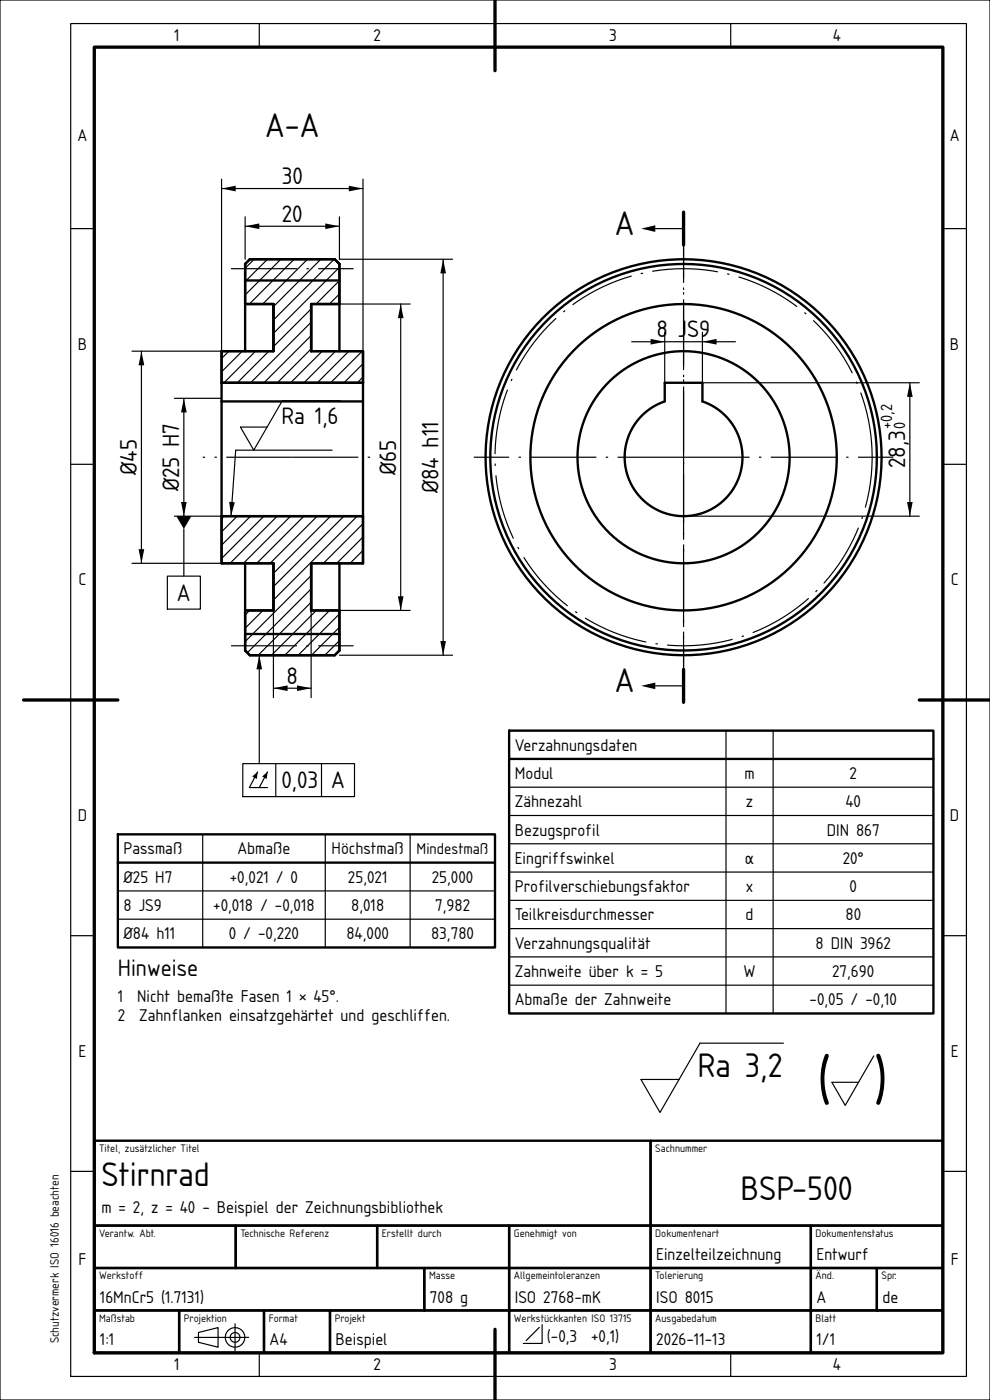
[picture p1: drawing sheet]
<svg xmlns="http://www.w3.org/2000/svg" width="210mm" height="297mm" viewBox="0 0 210 297" stroke-linecap="round" stroke-linejoin="round" font-family="sans-serif">
<g fill="none" stroke="#000" stroke-width=".25">
<path d="M0 0h210v297h-210zM15 5h190v287h-190zM55 5v5M105 5v5M155 5v5M47 38v43.2M47 40h30M77 38v43.2M15 48.5h5M52 46v9M52 48h20M53.9 55l-1.9 1.9"/>
<path d="M56.7 55l-4.7 4.7M59.6 55l-7.6 7.6M62.4 55l-9.5 9.5M65.2 55l-9.5 9.5M68.1 55l-10.1 10.1M70.9 55l-12.9 12.9M72 59.5l-5 5M72 56.7l-14 14M72 46v9h24M94 55v84M139 48.5h6M200 48.5h5"/>
<path d="M28 74.5h19M30 74.5v45M48.6 74.5l-1.6 1.6M51.4 74.5l-4.4 4.4M54.2 74.5l-6.7 6.7M57 74.5l-6.7 6.7M66 74l-7.2 7.2M66 71.2l-10 10M66 68.4l-12.8 12.8M66 65.5l-8 8M68.4 74.5l-6.7 6.7M71.2 74.5l-6.7 6.7"/>
<path d="M72 62.4l-2.1 2.1M72 64.5h15M74 74.5l-6.7 6.7M76.8 74.5l-6.7 6.7M77 80l-1.2 1.2M77 77.2l-4 4M85 64.5v65M134 72.5h22M141 70.5v10.7M149 70.5v10.7M15 98.5h5M37 84.5h10"/>
<path d="M39 84.5v25M70.5 95.5h-20.5l-1 14M72.2 85h-12.3l-6.1 10.5-2.8-4.9h5.7M145 81.2h50M193 81.2v28.3M200 98.5h5M28 119.5h19M37 109.5h10M39 112.2v10M47.5 109.5l-.5 .5M50.3 109.5l-3.3 3.3M53.1 109.5l-6.1 6.1"/>
<path d="M56 109.5l-9 9M58.8 109.5l-10 10M61.6 109.5l-10 10M64.5 109.5l-10 10M67.3 109.5l-10 10M70.1 109.5l-12.1 12.1M72.9 109.5l-14.9 14.9M75.8 109.5l-17.8 17.8M77 116.8l-2.7 2.7M77 113.9l-5.6 5.6M77 111.1l-8.4 8.4M145 109.5h50"/>
<path d="M35.5 122.2h7v7h-7zM52.9 129.5l-.9 .9M55 139v23M55.8 129.5l-3.8 3.8M58 129.5v18.5M66 127.8l-11.2 11.2M66 124.9l-13.5 13.6M66 122.1l-14 14M66 129.5v18.5M67.1 129.5l-9.5 9.5M69.9 129.5l-9.5 9.5M72 135.9l-3.1 3.1"/>
<path d="M72 133.1l-5.9 5.9M72 130.2l-8.8 8.8M72 129.5h15M72 139h24M15 148.5h5M58 146h8M139 145.5h6M154 155v60M164 155v60M200 148.5h5M43 177v24M51.5 162h23.7v7h-23.7z"/>
<path d="M54.7 163.8l-1.8 3.3h3.8M56.7 163.8l-1.7 3.3M58.5 162v7M68.2 162v7M69 177v24M87 177v24M108 167h90M108 173h90M108 179h90M15 198.5h5M25 189h80M25 195h80"/>
<path d="M108 185h90M108 191h90M108 197h90M200 198.5h5M108 203h90M108 209h90M166.2 221.3h-17.7l-8.5 14.7-4-7h8M185.3 224l-6 10.5-2.8-4.9h5.6M15 248.5h5M200 248.5h5M41.3 283.7h11.4M42.1 282.7l4.2-1.1v4.2l-4.2-1z"/>
<path d="M49.9 280.8v5.8M55 287v5M105 287v5M114.4 281.6l-2.8 2.8M115 281v4h-4M155 287v5"/>
<circle cx="49.9" cy="283.7" r="2.08"/>
<circle cx="49.9" cy="283.7" r="1.04"/>
</g>
<path d="M49 57h26M145 45v104M62 97h-19M62 97h19M145 97h-44.5M145 97h44.5M145 97v44.5M145 97v-44.5M185 97a40 40 0 0 0-59.3-35 40 40 0 0 0-2 68.8 40 40 0 0 0 61.2-31.4l.1-2.4M49 137h26" fill="none" stroke="#000" stroke-width=".25" stroke-dasharray="14 2 .5 2" stroke-linecap="butt"/>
<path d="M20 10h180v277h-180zM105 0v15M145 45v7M5 148.5h20M145 142v7M195 148.5h15M105 282v15" fill="none" stroke="#000" stroke-width=".7"/>
<g fill="none" stroke="#000" stroke-width=".5">
<path d="M52 59.5h20M52 64.5v10M52 64.5h6M52 64.5v-8.5l1-1h18l1 1v8.5M58 64.5v10M58 74.5h-11v10.7M66 64.5v10M66 74.5h11v10.7M66 64.5h6M72 64.5v10M47 85.2v24.3M47 81.2h30"/>
<path d="M47 85.2h30M77 85.2v24.3M141 81.2h8v4a12.5 12.5 0 0 1 6.1 19.2 12.5 12.5 0 0 1-20.2 0 12.5 12.5 0 0 1 6.1-19.2zM47 109.5v10h11M47 109.5h30M52 119.5v10M58 119.5v10M66 119.5v10M72 119.5v10M77 109.5v10h-11M52 129.5v8.5l1 1h18l1-1v-8.5M52 129.5h6"/>
<path d="M52 134.5h20M66 129.5h6M108 155h90v60h-90zM25 177h80v24h-80zM108 161h90M25 183h80M20 242h118v18h-118zM138 242h62v18h-62zM20 260h30v9h-30zM20 269h70v9h-70zM20 278h18v9h-18zM38 278h18v9h-18z"/>
<path d="M50 260h30v9h-30zM56 278h14v9h-14zM70 278h38v9h-38zM80 260h28v9h-28zM90 269h18v9h-18zM108 260h30v9h-30zM108 269h30v9h-30zM108 278h30v9h-30zM138 260h34v9h-34zM138 269h34v9h-34zM138 278h34v9h-34zM172 260h28v9h-28z"/>
<path d="M172 269h14v9h-14zM172 278h28v9h-28zM186 269h14v9h-14z"/>
<circle cx="145" cy="97" r="42"/>
<circle cx="145" cy="97" r="32.5"/>
<circle cx="145" cy="97" r="41"/>
<circle cx="145" cy="97" r="22.5"/>
</g>
<g fill="#000">
<path d="M47 40l3-.6v1.2zM74 39.4l3 .6-3 .6zM52 48l3-.6v1.2zM69 47.4l3 .6-3 .6zM94 55l.6 3h-1.2zM136 48.5l3-.7v1.4zM30 74.5l.6 3h-1.2zM85 64.5l.6 3h-1.2zM138 71.9l3 .6-3 .6zM149 72.5l3-.6v1.2zM39 84.5l.6 3h-1.2zM193 81.2l.6 3h-1.2z"/>
<path d="M29.4 116.5h1.2l-.6 3zM38.4 106.5h1.2l-.6 3zM37.4 109.5h3.2l-1.6 2.7zM48.6 106.5l1.2 .1-.8 2.9zM192.4 106.5h1.2l-.6 3zM55 139l.6 3h-1.2zM84.4 126.5h1.2l-.6 3zM93.4 136h1.2l-.6 3zM58 146l3-.6v1.2zM63 145.4l3 .6-3 .6zM136 145.5l3-.7v1.4zM53.5 164.7l1.2-.9-.2 1.4z"/>
<path d="M55.6 164.7l1.1-.9-.1 1.4z"/>
</g>
<g font-size="12.2">
<text x="173.3" y="233.5">(</text>
<text x="185.3" y="233.5">)</text>
</g>
<g font-size="6.8">
<text x="56.3" y="29">A-A</text>
<text x="130.4" y="49.9">A</text>
<text x="130.4" y="146.9">A</text>
<text x="148" y="228.4">Ra 3,2</text>
<text x="21.5" y="251.5">Stirnrad</text>
<text x="157.1" y="254.6">BSP-500</text>
</g>
<g font-size="4.7">
<text x="59.7" y="39">30</text>
<text x="59.8" y="47">20</text>
<text x="139.3" y="71.5">8 JS9</text>
<text x="59.7" y="90">Ra 1,6</text>
<text x="29" y="100.8" transform="rotate(-90 29 100.8)">Ø45</text>
<text x="84" y="100.8" transform="rotate(-90 84 100.8)">Ø65</text>
<text x="192" y="99.4" transform="rotate(-90 192 99.4)">28,3</text>
<text x="38" y="104.3" transform="rotate(-90 38 104.3)">Ø25 H7</text>
<text x="93" y="104.7" transform="rotate(-90 93 104.7)">Ø84 h11</text>
<text x="37.5" y="127.5">A</text>
<text x="60.8" y="145">8</text>
<text x="59.7" y="167.2">0,03</text>
<text x="70.2" y="167.2">A</text>
<text x="25" y="207">Hinweise</text>
</g>
<g font-size="3.4">
<text x="36.9" y="8.6">1</text>
<text x="79.2" y="8.6">2</text>
<text x="129.2" y="8.6">3</text>
<text x="176.6" y="8.6">4</text>
<text x="16.5" y="30">A</text>
<text x="201.5" y="30">A</text>
<text x="16.5" y="74.2">B</text>
<text x="201.5" y="74.2">B</text>
<text x="16.7" y="124.2">C</text>
<text x="201.7" y="124.2">C</text>
<text x="109.2" y="159.3">Verzahnungsdaten</text>
<text x="109.2" y="165.3">Modul</text>
<text x="157.9" y="165.3">m</text>
<text x="180.2" y="165.3">2</text>
<text x="109.2" y="171.3">Zähnezahl</text>
<text x="158.2" y="171.3">z</text>
<text x="179.3" y="171.3">40</text>
<text x="16.5" y="174.2">D</text>
<text x="109.2" y="177.3">Bezugsprofil</text>
<text x="175.4" y="177.3">DIN 867</text>
<text x="201.5" y="174.2">D</text>
<text x="26.2" y="181.3">Passmaß</text>
<text x="50.4" y="181.3">Abmaße</text>
<text x="70.3" y="181.3">Höchstmaß</text>
<text x="109.2" y="183.3">Eingriffswinkel</text>
<text x="158" y="183.3">α</text>
<text x="178.8" y="183.3">20°</text>
<text x="26.2" y="187.3">Ø25 H7</text>
<text x="48.8" y="187.3">+0,021 / 0</text>
<text x="73.8" y="187.3">25,021</text>
<text x="91.6" y="187.3">25,000</text>
<text x="109.2" y="189.3">Profilverschiebungsfaktor</text>
<text x="158.2" y="189.3">x</text>
<text x="180.2" y="189.3">0</text>
<text x="26.2" y="193.3">8 JS9</text>
<text x="45.3" y="193.3">+0,018 / -0,018</text>
<text x="74.5" y="193.3">8,018</text>
<text x="92.3" y="193.3">7,982</text>
<text x="109.2" y="195.3">Teilkreisdurchmesser</text>
<text x="158.1" y="195.3">d</text>
<text x="179.3" y="195.3">80</text>
<text x="26.2" y="199.3">Ø84 h11</text>
<text x="48.6" y="199.3">0 / -0,220</text>
<text x="73.5" y="199.3">84,000</text>
<text x="91.4" y="199.3">83,780</text>
<text x="109.2" y="201.3">Verzahnungsqualität</text>
<text x="173" y="201.3">8 DIN 3962</text>
<text x="109.2" y="207.3">Zahnweite über k = 5</text>
<text x="157.7" y="207.3">W</text>
<text x="176.5" y="207.3">27,690</text>
<text x="25" y="212.6">1</text>
<text x="29.1" y="212.6">Nicht bemaßte Fasen 1 × 45°.</text>
<text x="109.2" y="213.3">Abmaße der Zahnweite</text>
<text x="171.7" y="213.3">-0,05 / -0,10</text>
<text x="25" y="216.6">2</text>
<text x="29.5" y="216.6">Zahnflanken einsatzgehärtet und geschliffen.</text>
<text x="16.7" y="224.2">E</text>
<text x="201.7" y="224.2">E</text>
<text x="21.5" y="257.4">m = 2, z = 40 - Beispiel der Zeichnungsbibliothek</text>
<text x="16.7" y="268.5">F</text>
<text x="139.2" y="267.4">Einzelteilzeichnung</text>
<text x="173.2" y="267.4">Entwurf</text>
<text x="201.7" y="268.5">F</text>
<text x="21.2" y="276.4">16MnCr5 (1.7131)</text>
<text x="91.2" y="276.4">708 g</text>
<text x="109.2" y="276.4">ISO 2768-mK</text>
<text x="139.2" y="276.4">ISO 8015</text>
<text x="173.2" y="276.4">A</text>
<text x="187.2" y="276.4">de</text>
<text x="21.2" y="285.4">1:1</text>
<text x="57.2" y="285.4">A4</text>
<text x="71.2" y="285.4">Beispiel</text>
<text x="116" y="284.7">(-0,3</text>
<text x="125.4" y="284.7">+0,1)</text>
<text x="139.2" y="285.4">2026-11-13</text>
<text x="173.2" y="285.4">1/1</text>
<text x="36.9" y="290.6">1</text>
<text x="79.2" y="290.6">2</text>
<text x="129.2" y="290.6">3</text>
<text x="176.6" y="290.6">4</text>
</g>
<g font-size="3.2">
<text x="189.3" y="91" transform="rotate(-90 189.3 91)">+0,2</text>
<text x="192" y="91" transform="rotate(-90 192 91)">0</text>
</g>
<text font-size="3.1" x="88.4" y="181.3">Mindestmaß</text>
<text font-size="2.4" x="12.5" y="285" transform="rotate(-90 12.5 285)">Schutzvermerk ISO 16016 beachten</text>
<g font-size="2.2">
<text x="21" y="244.4">Titel, zusätzlicher Titel</text>
<text x="139" y="244.4">Sachnummer</text>
<text x="21" y="262.4">Verantw. Abt.</text>
<text x="51" y="262.4">Technische Referenz</text>
<text x="81" y="262.4">Erstellt durch</text>
<text x="109" y="262.4">Genehmigt von</text>
<text x="139" y="262.4">Dokumentenart</text>
<text x="173" y="262.4">Dokumentenstatus</text>
<text x="21" y="271.4">Werkstoff</text>
<text x="91" y="271.4">Masse</text>
<text x="109" y="271.4">Allgemeintoleranzen</text>
<text x="139" y="271.4">Tolerierung</text>
<text x="173" y="271.4">Änd.</text>
<text x="187" y="271.4">Spr.</text>
<text x="21" y="280.4">Maßstab</text>
<text x="39" y="280.4">Projektion</text>
<text x="57" y="280.4">Format</text>
<text x="71" y="280.4">Projekt</text>
<text x="109" y="280.4">Werkstückkanten ISO 13715</text>
<text x="139" y="280.4">Ausgabedatum</text>
<text x="173" y="280.4">Blatt</text>
</g>
</svg>
